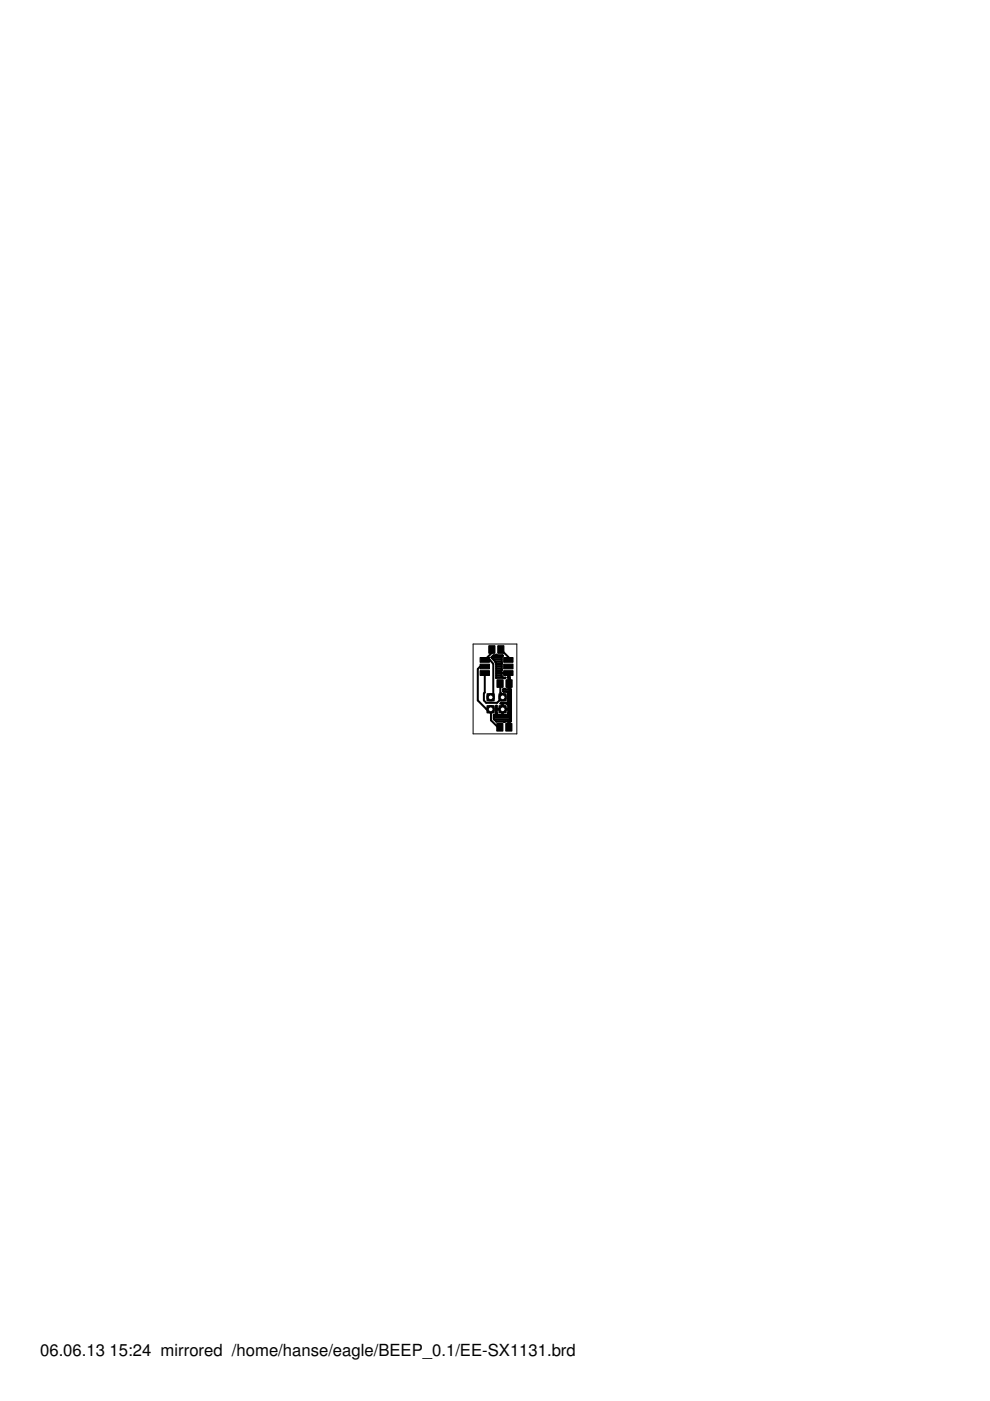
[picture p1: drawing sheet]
<svg xmlns="http://www.w3.org/2000/svg" width="210mm" height="297mm" viewBox="0 0 210 297" stroke-linecap="round" stroke-linejoin="round" font-family="sans-serif">
<g fill="#000" stroke="#000" stroke-width=".21">
<path d="M101.8 139.4h2v1h-2zM103.6 136.9h1.3v1.6h-1.3zM105.5 136.9h1.3v1.6h-1.3zM106.8 139.4h2v1h-2zM101.8 140.8h2v1h-2zM101.8 142.2h2v1h-2zM103.3 147.1h1.5v1.5h-1.5zM105.3 153.4h1.3v1.6h-1.3zM105.4 144.1h1.3v1.6h-1.3zM107.2 153.4h1.3v1.6h-1.3zM107.3 144.1h1.3v1.6h-1.3zM106.8 140.8h2v1h-2z"/>
<path d="M106.8 142.2h2v1h-2z"/>
</g>
<g fill="none" stroke="#000" stroke-width=".42">
<path d="M102.8 139.9h1.1l.7 .8v6.6l-.6 .5M104.2 139.4l.4-.5 .6-.1 .2 .1h1.1l.1 .1-.2 .3v1.3M104.2 139.4h.1M104.2 139.4l.1 .1M104.3 137.7v.7l-1.5 1.5M104.3 139.5h2.1M104.3 139.5l.8 .9M104.5 139.1h2M104.6 139.8h1.8M106.2 137.7l1.6 1.6v.6M102.8 141.3h-1l-.5 .5v6.7l1.9 1.9 .9 .1v2.2l1.5 1.5h.4M102.8 142.7v4.1l-.2 .2v1.5l.5 .5h2.3l1.2-1.2v-.5l-.5-.5-.1-1.9"/>
<path d="M104.7 152.2h3.7M104.7 151.8h3.7M104.8 152.6h3.6M104.9 140.2h1.5M105.1 151.4h.4M105.1 140.4h.1M105.1 140.4l.1 .2M105.2 150.3h3.2M105.2 151.1h.1M105.2 150.7h.1M105.2 149.9h.1M105.2 140.6v3.1h2h-.4"/>
<path d="M105.2 143.6h1.3M105.2 143.2h1.1M105.2 142.9h1.1M105.2 142.5h1.1M105.2 142.1h1.1M105.2 141.7h1.2M105.2 141.4h1.2M105.2 141h1.2M105.2 140.6h1.2M105.3 150.3v-.7h-.1v1.7l-.3 .3h-.2v.9l.5 .5 1.7 .1 .3-.2M105.4 151.4l-.1-1h2.5l-.1 1M106.4 142l-.1 .7h1.4l.1 1"/>
<path d="M106.4 142h.1M106.4 140.6v1.4M106.5 143.6l-.2-.8h1.5v2h.3M106.5 143.6l.2 .1M106.5 151.4h.1M106.5 151.1h.1M106.5 150.7h.1M106.5 149.9h.1M106.5 149.6h.1M106.5 149.2h.1M106.7 146.6l.8 .1 .2 .2v1.9l-.2 .2h-1.3l-.1 .2h.4v2.4h-.8l-.3-.2M106.7 146.2h1.7v6.7h-3.2"/>
<path d="M106.7 146.6h1.7M107.2 146.2l-.3-.2-.2 .1v.5M107.5 149.2h.9M107.7 151.4h.7M107.7 148.8h.7M107.7 148.4h.7M107.7 148.1h.7M107.7 147.7h.7M107.7 147.3h.7M107.7 147h.7M107.7 143.6h.1M107.7 143.2h.1"/>
<path d="M107.7 142.9h.1M107.8 149.6v.7M107.8 152.9v1.2h.2v-1.2M107.8 149.6l-.4-.4h-.8v2.4h.8l.3-.2M107.8 154.1h.2M107.8 153.7h.2M107.8 153.3h.2M107.8 151.1h.6M107.8 150.7h.6M107.8 149.9h.6M107.8 149.6h.6M107.8 145.8h.3"/>
<path d="M107.8 145.5h.3M107.8 145.1h.3M107.8 144.7h.3M107.8 144.3h.3M107.8 144h.3M107.8 143.7h.3M108.1 145h-.3v1.2M108.1 143v10.6l.2 .4M108.1 144.8l-.2 .1M108.1 150.1l-.3 .3h-1.2"/>
</g>
<path d="M102.8 139.9h.1M102.8 141.3h.1M107.8 142.7l.3 .3" fill="none" stroke="#000" stroke-width=".61"/>
<circle cx="104" cy="147.8" r=".51" fill="#fff" stroke="#000" stroke-width=".21"/>
<path d="M103.3 149.6h1.5v1.6h-1.5z" fill="#000" stroke="#000" stroke-width=".21"/>
<circle cx="104" cy="150.4" r=".51" fill="#fff" stroke="#000" stroke-width=".21"/>
<path d="M105.8 147.1h1.5v1.5h-1.5z" fill="#000" stroke="#000" stroke-width=".21"/>
<circle cx="106.6" cy="147.8" r=".51" fill="#fff" stroke="#000" stroke-width=".21"/>
<path d="M105.8 149.6h1.5v1.6h-1.5z" fill="#000" stroke="#000" stroke-width=".21"/>
<circle cx="106.6" cy="150.4" r=".51" fill="#fff" stroke="#000" stroke-width=".21"/>
<circle cx="104" cy="147.8" r=".83" fill="#000" stroke="#000" stroke-width=".21"/>
<circle cx="104" cy="147.8" r=".51" fill="#fff" stroke="#000" stroke-width=".21"/>
<circle cx="104" cy="150.4" r=".83" fill="#000" stroke="#000" stroke-width=".21"/>
<circle cx="104" cy="150.4" r=".51" fill="#fff" stroke="#000" stroke-width=".21"/>
<circle cx="106.6" cy="147.8" r=".83" fill="#000" stroke="#000" stroke-width=".21"/>
<circle cx="106.6" cy="147.8" r=".51" fill="#fff" stroke="#000" stroke-width=".21"/>
<circle cx="106.6" cy="150.4" r=".83" fill="#000" stroke="#000" stroke-width=".21"/>
<circle cx="106.6" cy="150.4" r=".51" fill="#fff" stroke="#000" stroke-width=".21"/>
<path d="M100.3 136.5h9.3v19.1h-9.3z" fill="none" stroke="#000" stroke-width=".21"/>
<g font-size="3.5">
<text x="8.5" y="287.5">06.06.13</text>
<text x="23.2" y="287.5">15:24 mirrored /home/hanse/eagle/BEEP_0.1/EE-SX1131.brd</text>
</g>
</svg>
